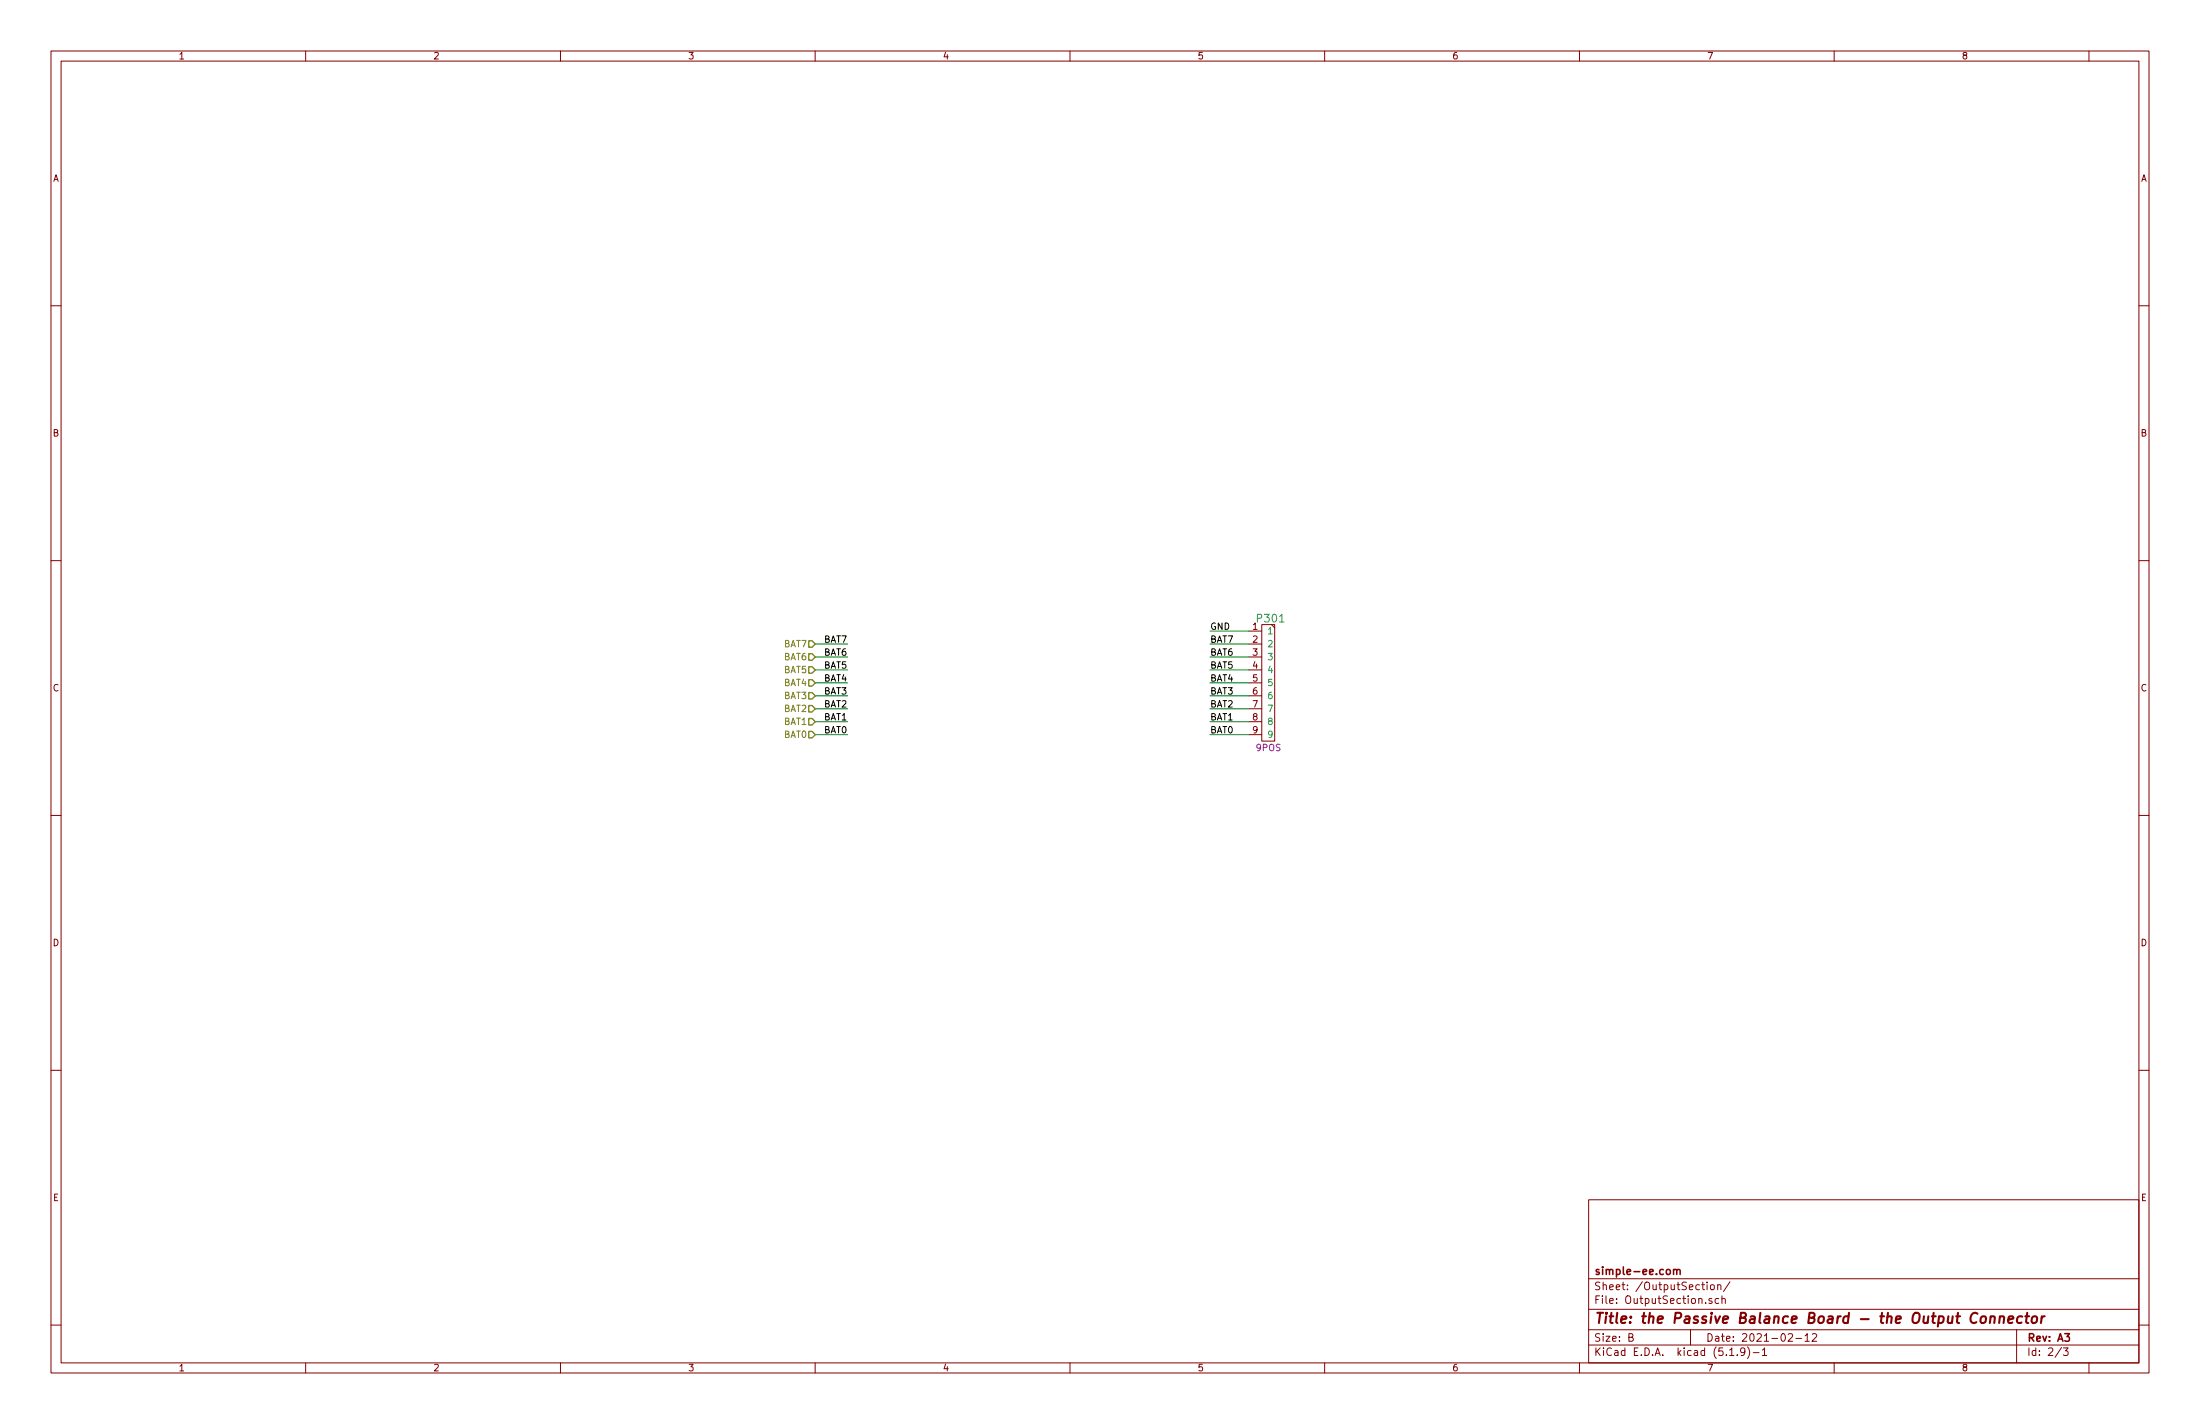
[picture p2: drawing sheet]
<svg xmlns="http://www.w3.org/2000/svg" width="432mm" height="279mm" viewBox="0 0 432 279" stroke-linecap="round" stroke-linejoin="round" font-family="sans-serif">
<g fill="none" stroke="#840000" stroke-width=".2">
<path d="M10 10h411.8v259.4h-411.8zM12 12h407.8v255.4h-407.8zM60 10v2M110 10v2M160 10v2M210 10v2M260 10v2M310 10v2M360 10v2M410 10v2M10 60h2M419.8 60h2"/>
<path d="M10 110h2M419.8 110h2M245.1 123.8h2.5M245.1 126.4h2.5M245.1 128.9h2.5M245.1 131.4h2.5M245.1 134h2.5M245.1 136.5h2.5M245.1 139.1h2.5M247.6 122.6h2.6v22.8h-2.6zM249.6 122.6l.6 .6M10 160h2"/>
<path d="M245.1 141.6h2.5M245.1 144.1h2.5M419.8 160h2M10 210h2M419.8 210h2M311.8 235.4h108v32h-108zM10 260h2M311.8 256.9h108M311.8 250.9h108M334 252.1h.6M334.2 251.6v1.3l.4 .2M335.1 251.6v.1"/>
<path d="M335.1 252.1v1M335.8 252.2l.2-.1 .4 .1v.7l-.2 .2-.4-.2zM336 254.8a.37 .37 0 0 0-.6 .2l.1 .2 .5 .1 .1 .2-.3 .3-.4-.1M337.1 252.2l.2-.1h.4l.1 1M337.1 252.1v1M337.3 254.8h-.4l-.3 .2 .1 .6 .2 .2 .4-.1M338 254.9v-.1a.37 .37 0 0 1 .6 .2v.8M338 254.3v1.5M339.5 251.5l-1.2 1.9M419.8 260h2M60 267.4v2M110 267.4v2"/>
<path d="M160 267.4v2M210 267.4v2M260 267.4v2M310 267.4v2M311.8 263.9h108M311.8 260.9h108M319.7 262.4l.7-.1 .1-.2-.1-.4h-.7v1.5h.6l.2-.2 .1-.3-.4-.3M331.8 260.9v3M339.5 266h.8M341 265.8v.2M342.5 265.1l-.3 .3-.4-.1-.2-.2 .2-.6h.4l.3 .2-.1 .9-.3 .4h-.3M343 264.3a1.71 1.71 0 0 1 0 2.2"/>
<path d="M344.1 265.4h1.2M345.9 264.9l.4-.4v1.5M345.9 266h.9M351 261.8l.6-.1 .2 .4-.9 1.1h.9M352.5 262.6h1.1M354.3 262.1l.4-.4v1.5M354.3 263.2h.8M355.7 261.8l.6-.1 .2 .1 .1 .3-1 1.1h1M360 267.4v2M395.8 260.9v6.5M404.6 264.4l-1.2 1.9M405 264.5h.9l-.5 .5 .4 .2v.6l-.2 .2-.6-.2"/>
<path d="M410 267.4v2"/>
</g>
<path d="M388.9 258.4l.1-.1a.51 .51 0 0 1 .8 .3l-.2 .8a.53 .53 0 0 1-.5 .2 .53 .53 0 0 1-.4-.4zM390.7 258.4l.3-.1h.5l-.1 1.3M390.7 258.3l-.1 1.3M392.5 258.4l.3-.1h.5l-.1 1.3M392.5 258.3l-.1 1.3M394.2 258.9l.9-.2v-.4h-.8l-.2 1 .3 .3 .6-.1M396.9 258.3a.68 .68 0 0 0-1 .3v.6l.1 .3 .2 .1 .6-.1M397.5 258.3h.8M397.9 257.6l-.2 1.7v.2l.4 .1M398.9 258.4l.1-.1a.51 .51 0 0 1 .8 .3l-.1 .8a.53 .53 0 0 1-.6 .2 .53 .53 0 0 1-.4-.4zM400.8 258.3l-.2 1.3M401.3 258.3h-.4l-.2 .3" fill="none" stroke="#840000" stroke-width=".41"/>
<path d="M328.5 249.2l.2-.1h.3l.1 1M328.5 249.1v1M329.1 249.3a.36 .36 0 0 1 .3-.2 .36 .36 0 0 1 .4 .2v.8" fill="none" stroke="#840000" stroke-width=".3"/>
<g fill="none" stroke="#008400" stroke-width=".2">
<path d="M160 126.4h6.4M160 128.9h6.4M160 131.4h6.4M160 134h6.4M160 136.5h6.4M160 139.1h6.4M237.5 123.8h7.6M237.5 126.4h7.6M237.5 128.9h7.6M237.5 131.4h7.6M237.5 134h7.6M237.5 136.5h7.6"/>
<path d="M237.5 139.1h7.6M160 141.6h6.4M160 144.1h6.4M237.5 141.6h7.6M237.5 144.1h7.6"/>
</g>
<path d="M158.7 135.9h.7l.6 .6-.6 .7h-.7zM158.7 133.4h.7l.6 .6-.6 .6h-.7zM158.7 130.8h.7l.6 .6-.6 .7h-.7zM158.7 128.3h.7l.6 .6-.6 .6h-.7zM158.7 125.7h.7l.6 .7-.6 .6h-.7zM158.7 138.4h.7l.6 .7-.6 .6h-.7zM158.7 141h.7l.6 .6-.6 .6h-.7zM158.7 143.5h.7l.6 .6-.6 .7h-.7z" fill="none" stroke="#848400" stroke-width=".25"/>
<text font-size="2.8" fill="#840000" x="312.8" y="259.7">Title: the Passive Balance Board - the Output Connector</text>
<text font-size="2.1" fill="#008484" x="246.9" y="122.1">P301</text>
<g font-size="2.1" fill="#840000">
<text x="312.8" y="250.1">simple-ee.com</text>
<text x="312.8" y="255.8">File: OutputSection.sch</text>
<text x="312.8" y="253.1">Sheet: /OutputSection/</text>
<text x="312.8" y="263.2">Size: B</text>
<text x="334.8" y="263.2">Date: 2021-02-12</text>
<text x="397.8" y="263.2">Rev: A3</text>
<text x="312.8" y="266">KiCad E.D.A. kicad (5.1.9)-1</text>
<text x="397.8" y="266">Id: 2/3</text>
</g>
<g font-size="1.8" fill="#840000">
<text x="35" y="11.6">1</text>
<text x="85" y="11.6">2</text>
<text x="135" y="11.6">3</text>
<text x="185" y="11.6">4</text>
<text x="235" y="11.6">5</text>
<text x="285" y="11.6">6</text>
<text x="335" y="11.6">7</text>
<text x="385" y="11.6">8</text>
<text x="10.4" y="35.6">A</text>
<text x="420.2" y="35.6">A</text>
<text x="10.4" y="85.6">B</text>
<text x="420.2" y="85.6">B</text>
<text x="245.9" y="123.6">1</text>
<text x="245.9" y="126.1">2</text>
<text x="245.9" y="128.7">3</text>
<text x="245.9" y="131.2">4</text>
<text x="10.4" y="135.6">C</text>
<text x="245.9" y="133.7">5</text>
<text x="245.9" y="136.3">6</text>
<text x="420.2" y="135.6">C</text>
<text x="245.9" y="138.8">7</text>
<text x="245.9" y="141.4">8</text>
<text x="245.9" y="143.9">9</text>
<text x="10.4" y="185.6">D</text>
<text x="420.2" y="185.6">D</text>
<text x="10.4" y="235.6">E</text>
<text x="420.2" y="235.6">E</text>
<text x="35" y="269">1</text>
<text x="85" y="269">2</text>
<text x="135" y="269">3</text>
<text x="185" y="269">4</text>
<text x="235" y="269">5</text>
<text x="285" y="269">6</text>
<text x="335" y="269">7</text>
<text x="385" y="269">8</text>
</g>
<g font-size="1.8">
<text x="237.5" y="123.6">GND</text>
<text x="161.7" y="126.1">BAT7</text>
<text x="161.7" y="128.7">BAT6</text>
<text x="161.7" y="131.2">BAT5</text>
<text x="237.5" y="131.2">BAT5</text>
<text x="237.5" y="128.7">BAT6</text>
<text x="237.5" y="126.1">BAT7</text>
<text x="161.7" y="133.7">BAT4</text>
<text x="161.7" y="136.3">BAT3</text>
<text x="237.5" y="133.7">BAT4</text>
<text x="237.5" y="136.3">BAT3</text>
<text x="161.7" y="138.8">BAT2</text>
<text x="161.7" y="141.4">BAT1</text>
<text x="161.7" y="143.9">BAT0</text>
<text x="237.5" y="143.9">BAT0</text>
<text x="237.5" y="141.4">BAT1</text>
<text x="237.5" y="138.8">BAT2</text>
</g>
<g font-size="1.8" fill="#008484">
<text x="248.7" y="124.5">1</text>
<text x="248.7" y="127">2</text>
<text x="248.7" y="129.5">3</text>
<text x="248.7" y="132.1">4</text>
<text x="248.7" y="134.6">5</text>
<text x="248.7" y="137.2">6</text>
<text x="248.7" y="139.7">7</text>
<text x="248.7" y="142.2">8</text>
<text x="248.7" y="144.8">9</text>
</g>
<g font-size="1.8" fill="#848400">
<text x="153.9" y="129.5">BAT6</text>
<text x="153.9" y="127">BAT7</text>
<text x="153.9" y="137.2">BAT3</text>
<text x="153.9" y="134.6">BAT4</text>
<text x="153.9" y="132.1">BAT5</text>
<text x="153.9" y="139.7">BAT2</text>
<text x="153.9" y="142.2">BAT1</text>
<text x="153.9" y="144.8">BAT0</text>
</g>
<text font-size="1.8" fill="#840084" x="246.6" y="147.4">9POS</text>
</svg>
